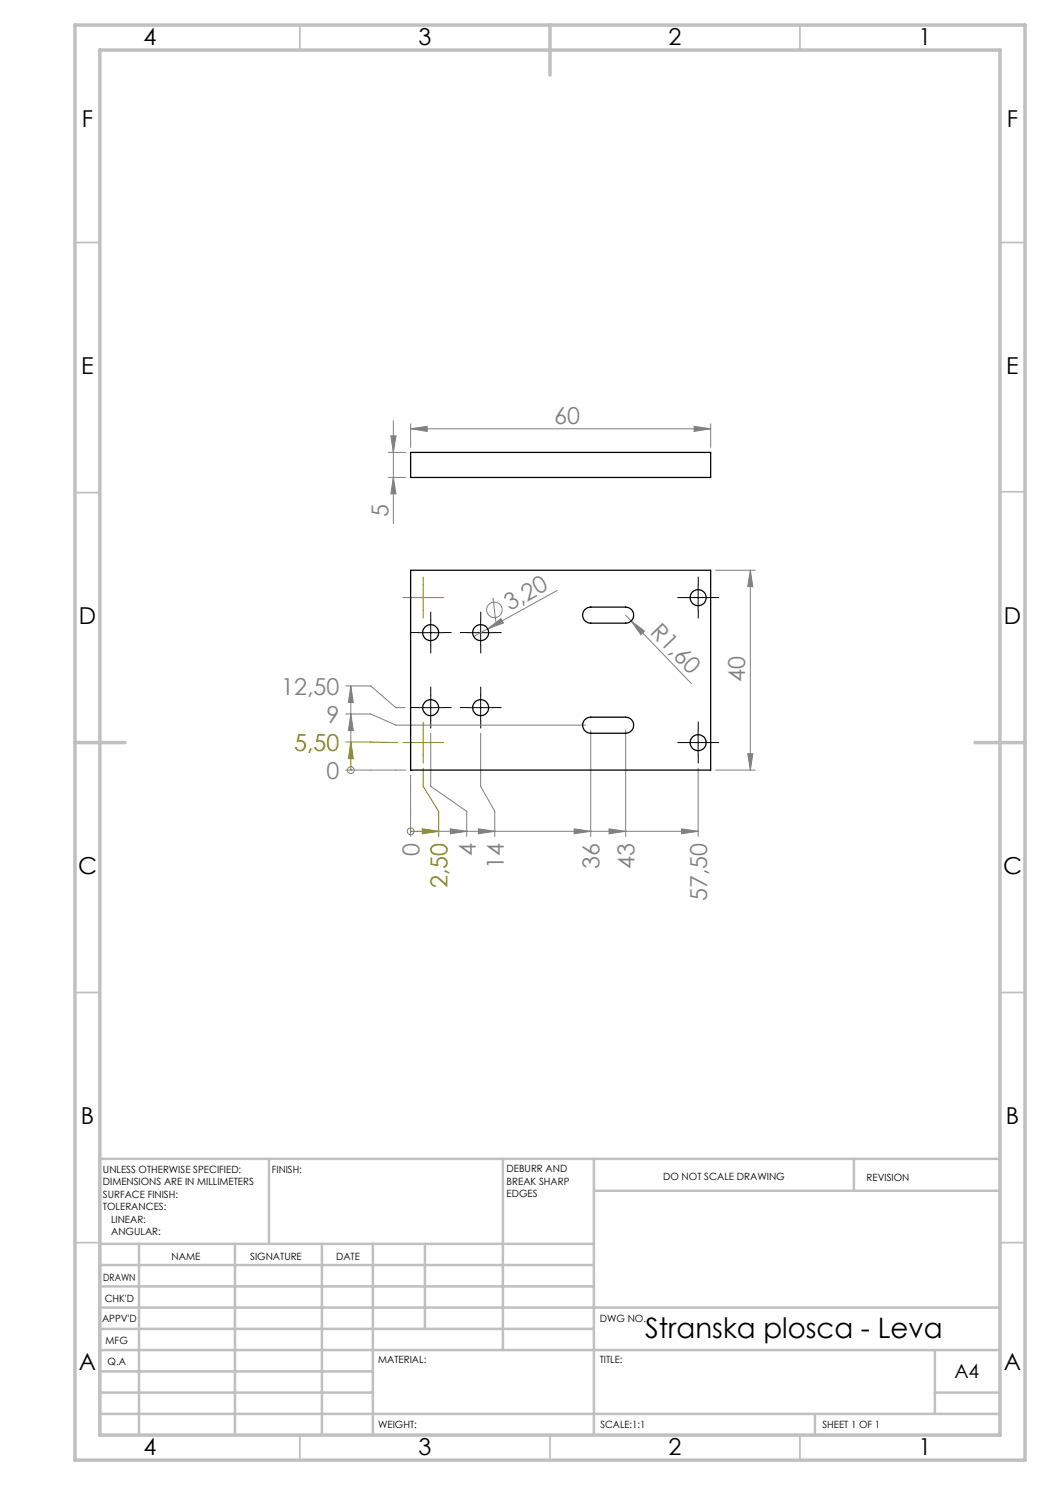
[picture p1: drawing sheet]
<svg xmlns="http://www.w3.org/2000/svg" width="210mm" height="297mm" viewBox="0 0 210 297" stroke-linecap="round" stroke-linejoin="round" font-family="sans-serif">
<g fill="none" stroke="#808080" stroke-width=".2">
<path d="M77.7 95.5h3.4M77.7 90.5h3.4M78.2 87.2h1l-.5 3.3zM78.7 95.5l.5 3.3h-1zM78.7 84.1v20.6M82.1 85.8l3.3-.5v1zM82.1 84.8v4.7M82.1 85.8h60M138.8 85.3l3.3 .5-3.3 .5zM142.1 84.8v4.7M98.6 119.6l.6 4.8M111.5 118.1l-14 7.7"/>
<path d="M143.1 114h8M150.1 114l.5 3.3h-1.1zM150.1 114v40M69.1 137.2h5.1l5 4.3h1.8M70.2 137.2v11.2M70.2 137.2l.5 3.3h-1zM97.5 125.8l2.7-2.1 .5 .9zM97.5 125.8l-2.8 1.5M125.1 123l1.1 1.2M126.2 124.2l2.7 2-.7 .7zM126.2 124.2l12.1 12.5M69.1 154h12"/>
<path d="M69.1 142.8h5.1l5 2.2h37.9M70.2 154h.1M70.2 142.8l.5 3.3h-1zM82.1 155v12.3M86.1 146.6v10.7l7.2 5v5M96.1 146.6v10.7l2.9 5v5M118.1 146v21.3M125.1 146v21.3M139.6 153.6v13.7M143.1 154h8M149.5 150.7h1.1l-.5 3.3zM82.1 166.3h.1"/>
<path d="M87.7 166.3h51.9M90.1 165.8l3.2 .5-3.2 .5zM95.7 165.8l3.3 .5-3.3 .5zM114.8 165.8l3.3 .5-3.3 .5zM121.8 165.8l3.3 .5-3.3 .5zM136.3 165.8l3.3 .5-3.3 .5z"/>
<circle cx="98.9" cy="122" r="1.57"/>
<circle cx="70.2" cy="154" r=".68"/>
<circle cx="82.1" cy="166.3" r=".68"/>
</g>
<path d="M82.1 119.5h5M84.6 117v5M69.1 148.4l10.4 .1M70.2 148.4l.5 3.3h-1zM70.2 148.4v5.6M82.1 148.5h5M84.6 146v5M84.6 153.6v3.7l3.1 5v5M82.1 166.3h5.6M84.5 165.8l3.2 .5-3.2 .5z" fill="none" stroke="#808000" stroke-width=".2"/>
<g fill="none" stroke="#000" stroke-width=".2" stroke-dasharray="15.2 1.3 1.3 1.3">
<path d="M137.1 119.5h-1.6M139.6 117v-1.6M142.1 119.5h1.6M83.6 126.5h-1.6M86.1 124v-1.6M86.1 129v1.6M86.1 139v-1.6M88.6 126.5h1.6M93.6 126.5h-1.6M96.1 124v-1.6M96.1 129v1.6M96.1 139v-1.6"/>
<path d="M98.6 126.5h1.6M139.6 122v1.6M83.6 141.5h-1.6M86.1 144v1.6M88.6 141.5h1.6M93.6 141.5h-1.6M96.1 144v1.6M98.6 141.5h1.6M137.1 148.5h-1.6M139.6 146v-1.6M139.6 151v1.6M142.1 148.5h1.6"/>
</g>
<path d="M137.1 119.5h5M139.6 117v5M83.6 126.5h5M86.1 124v5M86.1 139v5M93.6 126.5h5M96.1 124v5M96.1 139v5M83.6 141.5h5M93.6 141.5h5M137.1 148.5h5M139.6 146v5" fill="none" stroke="#000" stroke-width=".2"/>
<path d="M82.1 119.5h-1.6M84.6 117v-1.6M87.1 119.5h1.6M84.6 122v1.6M82.1 148.5h-1.6M84.6 146v-1.6M84.6 151v1.6M87.1 148.5h1.6" fill="none" stroke="#808000" stroke-width=".2" stroke-dasharray="15.2 1.3 1.3 1.3"/>
<g fill="none" stroke="#c0c0c0" stroke-width=".35">
<path d="M60 5v5M160 5v5M15 48.5h5M200 48.5h5M15 98.5h5M200 98.4h5M15 198.5h5M200 198.5h5M15 248.5h5M200 248.5h5M60 287v5M110 287v5"/>
<path d="M160 287v5"/>
</g>
<g fill="none" stroke="#c0c0c0" stroke-width=".5">
<path d="M53.8 231.8v17M100.6 231.8v38.2M118.8 231.8v55.2M118.8 238.2h81.2M170.8 231.8v6.4M200 231.8h-180v55.2M20 248.8h98.8M20 257.3h98.8M20 253h98.8M27.8 248.8v38.2M47 248.8v38.2M64.4 248.8v38.2"/>
<path d="M74.6 248.8v38.2M85 248.8v17M20 265.8h98.8M20 261.5h180M20 278.5h54.6M20 274.3h54.6M20 270h180M187 278.5h13M187 270v12.8M20 282.8h180M163 282.8v4.2"/>
</g>
<path d="M15 5h190v287h-190zM20 10h180v277h-180zM110 5v10M15 148.5h10M195 148.5h10" fill="none" stroke="#c0c0c0" stroke-width=".7"/>
<g fill="#808000">
<path d="M70.2 148.4l.5 3.3h-1z"/>
<path d="M84.5 165.8l3.2 .5-3.2 .5z"/>
</g>
<g fill="#808080">
<path d="M97.5 125.8l2.7-2.1 .5 .9z"/>
<path d="M126.2 124.2l2.7 2-.7 .7z"/>
<path d="M70.2 142.8l.5 3.3h-1zM70.2 137.2l.5 3.3h-1z"/>
<path d="M90.1 165.8l3.2 .5-3.2 .5zM95.7 165.8l3.3 .5-3.3 .5zM114.8 165.8l3.3 .5-3.3 .5zM121.8 165.8l3.3 .5-3.3 .5zM136.3 165.8l3.3 .5-3.3 .5z"/>
<path d="M138.8 85.3l3.3 .5-3.3 .5zM82.1 85.8l3.3-.5v1z"/>
<path d="M78.7 95.5l.5 3.3h-1zM78.2 87.2h1l-.5 3.3z"/>
<path d="M149.5 150.7h1.1l-.5 3.3zM150.1 114l.5 3.3h-1.1z"/>
</g>
<g fill="none" stroke="#000" stroke-width=".25">
<path d="M82.1 90.5h60v5h-60zM82.1 114h60v40h-60zM117.1 121.8l.4-.3 .6-.1h7a1.61 1.61 0 0 1 1.6 1.6 1.61 1.61 0 0 1-1.6 1.6h-7a1.6 1.6 0 0 1-1.5-1 1.6 1.6 0 0 1 .5-1.8zM116.8 144.1l.7-.6 .6-.1h7a1.61 1.61 0 0 1 1.6 1.6 1.61 1.61 0 0 1-1.6 1.6h-7a1.63 1.63 0 0 1-1.3-2.5z"/>
<circle cx="139.6" cy="119.5" r="1.61"/>
<circle cx="86.1" cy="126.5" r="1.59"/>
<circle cx="96.1" cy="126.5" r="1.6"/>
<circle cx="86.1" cy="141.5" r="1.59"/>
<circle cx="96.1" cy="141.5" r="1.6"/>
<circle cx="139.6" cy="148.5" r="1.6"/>
</g>
<text font-size="5.6" x="129" y="267.5">Stranska plosca - Leva</text>
<g font-size="4.7">
<text x="28.7" y="9">4</text>
<text x="83.7" y="9">3</text>
<text x="133.7" y="9">2</text>
<text x="183.7" y="9">1</text>
<text x="16.4" y="25.5">F</text>
<text x="201.4" y="25.5">F</text>
<text x="16.2" y="74.7">E</text>
<text x="201.2" y="74.7">E</text>
<text x="15.8" y="124.7">D</text>
<text x="200.8" y="124.7">D</text>
<text x="15.6" y="174.7">C</text>
<text x="200.6" y="174.7">C</text>
<text x="16.2" y="224.7">B</text>
<text x="201.2" y="224.7">B</text>
<text x="15.8" y="274">A</text>
<text x="200.8" y="274">A</text>
<text x="28.7" y="291">4</text>
<text x="83.7" y="291">3</text>
<text x="133.7" y="291">2</text>
<text x="183.7" y="291">1</text>
</g>
<g font-size="4.7" fill="#808080">
<text x="110.8" y="84.7">60</text>
<text x="77.7" y="103.4" transform="rotate(-90 77.7 103.4)">5</text>
<text x="102" y="122.2" transform="rotate(-29 102 122.2)">3,20</text>
<text x="129.9" y="126.6" transform="rotate(46 129.9 126.6)">R1,60</text>
<text x="149.1" y="136.4" transform="rotate(-90 149.1 136.4)">40</text>
<text x="56.2" y="138.9">12,50</text>
<text x="65.3" y="144.6">9</text>
<text x="65.3" y="155.8">0</text>
<text x="83.9" y="171.1" transform="rotate(-90 83.9 171.1)">0</text>
<text x="95.1" y="171.1" transform="rotate(-90 95.1 171.1)">4</text>
<text x="100.8" y="173.7" transform="rotate(-90 100.8 173.7)">14</text>
<text x="119.9" y="173.7" transform="rotate(-90 119.9 173.7)">36</text>
<text x="126.9" y="173.7" transform="rotate(-90 126.9 173.7)">43</text>
<text x="141.4" y="180.2" transform="rotate(-90 141.4 180.2)">57,50</text>
</g>
<g font-size="4.7" fill="#808000">
<text x="58.8" y="150.2">5,50</text>
<text x="89.5" y="177.6" transform="rotate(-90 89.5 177.6)">2,50</text>
</g>
<text font-size="3.9" x="190.9" y="275.5">A4</text>
<g font-size="2">
<text x="20.6" y="234.6">UNLESS OTHERWISE SPECIFIED:</text>
<text x="20.6" y="237.1">DIMENSIONS ARE IN MILLIMETERS</text>
<text x="20.6" y="239.6">SURFACE FINISH:</text>
<text x="54.4" y="234.6">FINISH:</text>
<text x="101.3" y="234.5">DEBURR AND</text>
<text x="101.3" y="237">BREAK SHARP</text>
<text x="101.3" y="239.5">EDGES</text>
<text x="132.6" y="236">DO NOT SCALE DRAWING</text>
<text x="173.3" y="236.2">REVISION</text>
<text x="20.6" y="242.1">TOLERANCES:</text>
<text x="22.2" y="244.6">LINEAR:</text>
<text x="22.2" y="247.1">ANGULAR:</text>
<text x="34.3" y="252">NAME</text>
<text x="50" y="251.9">SIGNATURE</text>
<text x="67.2" y="251.9">DATE</text>
<text x="20.6" y="256.1">DRAWN</text>
<text x="20.9" y="260.3">CHK'D</text>
<text x="20.4" y="264.4">APPV'D</text>
<text x="21.1" y="268.8">MFG</text>
<text x="120" y="264.4">DWG NO.</text>
<text x="21.5" y="273">Q.A</text>
<text x="75.6" y="272.5">MATERIAL:</text>
<text x="120" y="272.5">TITLE:</text>
<text x="75.6" y="285.5">WEIGHT:</text>
<text x="120.1" y="285.6">SCALE:1:1</text>
<text x="164.5" y="285.6">SHEET 1 OF 1</text>
</g>
</svg>
